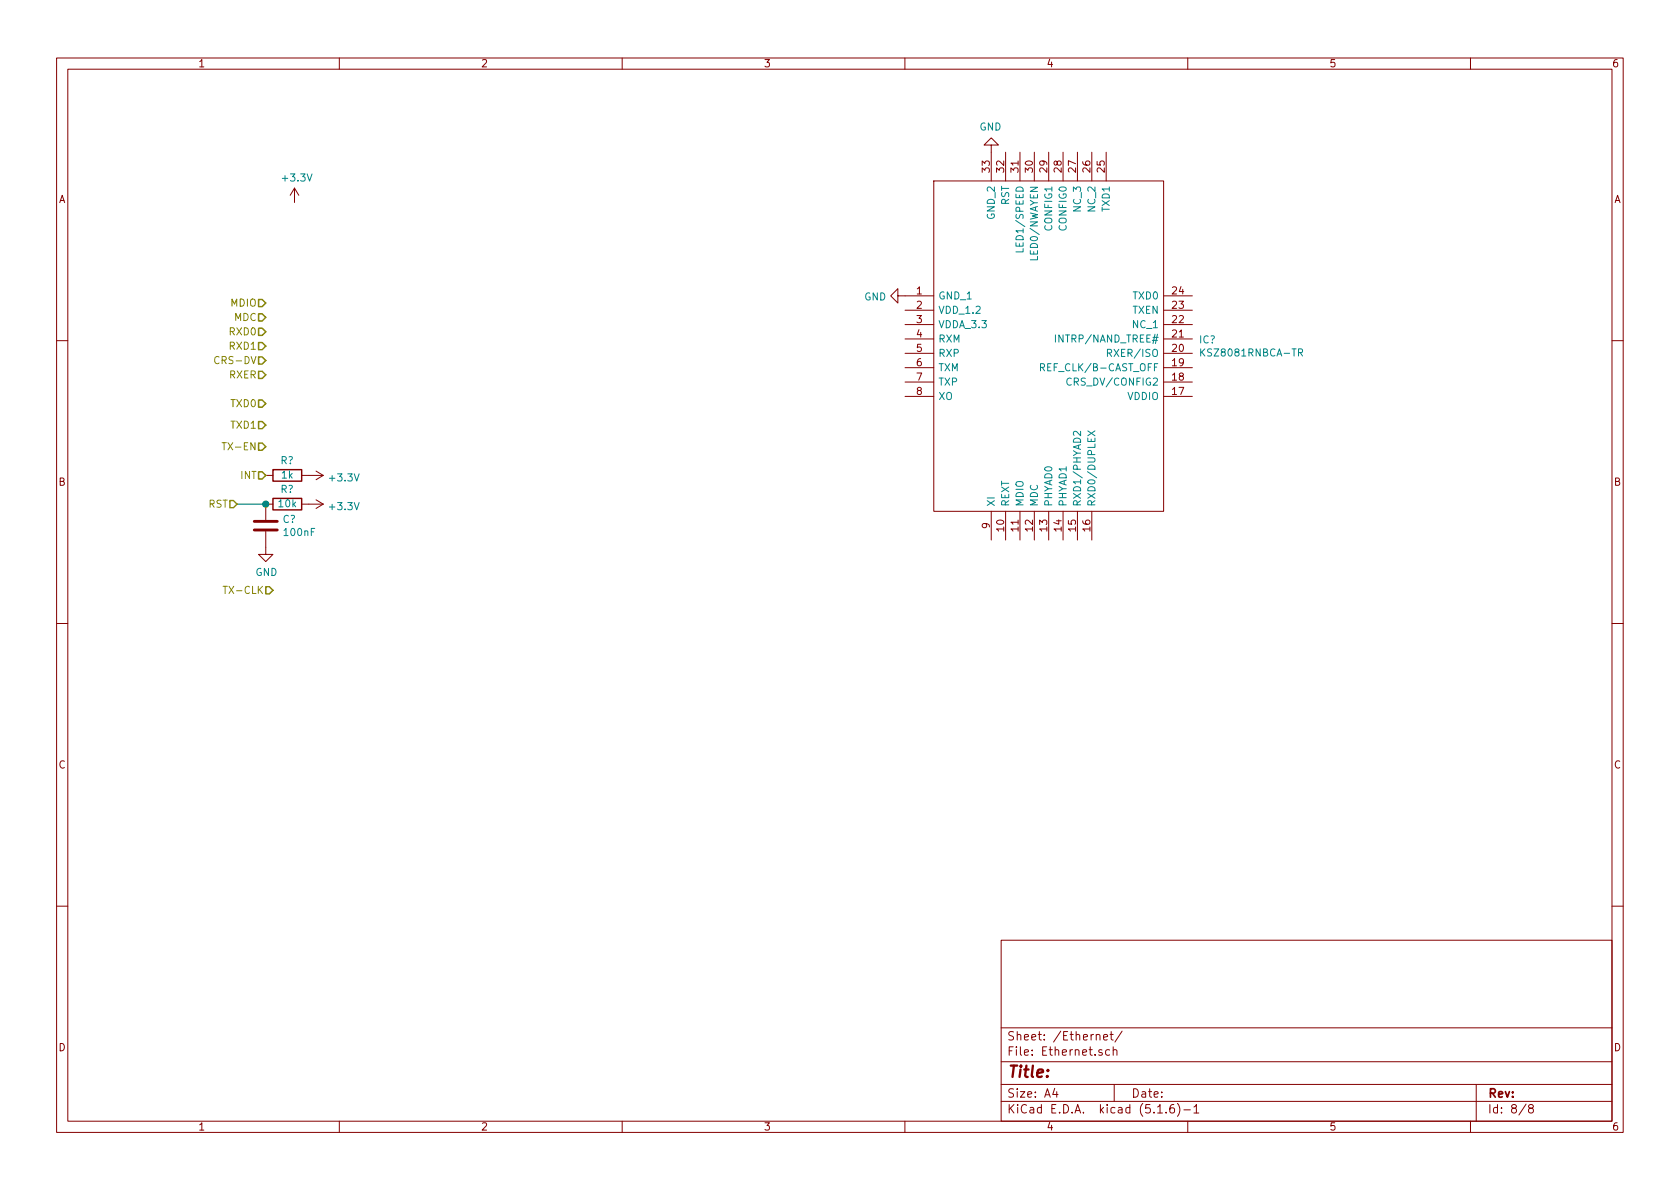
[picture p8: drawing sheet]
<svg xmlns="http://www.w3.org/2000/svg" width="297mm" height="210mm" viewBox="0 0 297 210" stroke-linecap="round" stroke-linejoin="round" font-family="sans-serif">
<g fill="none" stroke="#840000" stroke-width=".18">
<path d="M10 10.3h277v189.9h-277zM12 12.2h273v186.1h-273zM60 10.3v1.9M110 10.3v1.9M160 10.3v1.9M210 10.3v1.9M260 10.3v1.9M52.1 33.3l-.8 1.2M52.1 33.3v2.5M52.1 33.3l.7 1.2M165.1 32h40.6v58.4h-40.6zM175.3 25.6h1.2l-1.2-1.2-1.3 1.2h1.3v6.4"/>
<path d="M177.8 26.9v5.1M180.3 26.9v5.1M182.9 26.9v5.1M185.4 26.9v5.1M188 26.9v5.1M190.5 26.9v5.1M193 26.9v5.1M195.6 26.9v5.1M158.7 52.3v-1.3l-1.2 1.3 1.2 1.3v-1.3h6.4M160 54.9h5.1M160 57.4h5.1M160 59.9h5.1"/>
<path d="M205.7 52.3h5.1M205.7 54.9h5.1M205.7 57.4h5.1M205.7 59.9h5.1M10 60.2h2M160 62.5h5.1M160 65h5.1M160 67.6h5.1M160 70.1h5.1M205.7 62.5h5.1M205.7 65h5.1M205.7 67.6h5.1"/>
<path d="M205.7 70.1h5.1M285 60.2h2M47 94v4h1.3l-1.3 1.3-1.3-1.3h1.3M47 84.1h1.3M48.3 89.1h-1.3v2.8M53.3 89.1h3.8M53.3 84.1h3.8M55.9 88.4l1.2 .7M55.9 83.3l1.2 .8M57.1 89.1l-1.2 .8M57.1 84.1l-1.2 .7M175.3 90.4v5.1"/>
<path d="M177.8 90.4v5.1M180.3 90.4v5.1M182.9 90.4v5.1M185.4 90.4v5.1M188 90.4v5.1M190.5 90.4v5.1M193 90.4v5.1M10 110.3h2M285 110.3h2M10 160.2h2M177 166.3h108v32h-108zM285 160.2h2"/>
<path d="M60 198.3v1.9M110 198.3v1.9M160 198.3v1.9M177 194.8h108M177 191.8h108M177 187.8h108M177 181.8h108M186.5 192.5l-.4 1h1M186.8 193v1M193.8 183.1l.1-.1a.37 .37 0 0 1 .6 .1v.8M194.8 185.7a.37 .37 0 0 0-.5 .1v.2l.5 .2 .1 .1-.2 .3-.4-.1M195.1 183.4l.7-.1v-.3l-.5-.1-.2 .2 .1 .7h.6"/>
<path d="M196.2 185.7l-.4-.1-.3 .3 .1 .6 .2 .1 .4-.1M196.3 182.9h.5M196.5 182.4v1.3l.3 .2M196.8 185.7h.1a.37 .37 0 0 1 .6 .1v.8M196.8 185.1v1.5M197 191.8v3M198.4 182.3l-1.3 2M204.7 196.8h.8M206.2 196.7v.1M207.5 195.3a.59 .59 0 0 0-.7 .7v.5l.2 .2 .4 .1 .2-.1 .1-.5-.2-.2-.4-.1-.3 .3M208.2 195.1a1.71 1.71 0 0 1 0 2.3M209.3 196.3h1.2"/>
<path d="M210 198.3v1.9M211.1 195.8l.4-.5v1.5M211.1 196.8h.9M260 198.3v1.9M261 191.8v6.5M269.8 195.2l-1.2 2M270.6 196l-.3-.2v-.2l.3-.3h.2l.3 .3-.1 .2-.6 .2a.48 .48 0 0 0-.1 .7l.3 .1 .4-.1a.48 .48 0 0 0-.2-.7"/>
</g>
<path d="M45 93.7h4M45 92.2h4" fill="none" stroke="#840000" stroke-width=".51"/>
<path d="M48.3 88.1h5v2.1h-5zM48.3 83.1h5v2h-5z" fill="none" stroke="#840000" stroke-width=".25"/>
<g fill="none" stroke="#008484" stroke-width=".18">
<path d="M180.9 44v.5h-1.3M186.6 59.2v1.3M184 65l.6-.1v-.5l-.1-.1h-.5v1.3M184.3 65l.4 .6M189.4 67a.6 .6 0 0 0-.8 .4 .6 .6 0 0 0 .6 .7l.2-.1M191.1 76.3v.8l-.8-.8h-.2l-.3 .2 .1 .5M192.3 76.2l1.3 .9M193.6 76.2l-1.3 .9M195.8 62.4l.7-.1v-.4l-.7-.1v1.2M212.3 61.7v1.3M213 61.7l-.7 .7M229.6 62.4l.6-.1 .1-.5-.2-.1h-.5v1.3"/>
<path d="M229.9 62.4l.4 .6"/>
</g>
<path d="M41.9 89.1h5.1" fill="none" stroke="#008400" stroke-width=".18"/>
<path d="M38.7 63.2a.51 .51 0 0 0-.6 0 .51 .51 0 0 0-.2 .6 .46 .46 0 0 0 .3 .5 .46 .46 0 0 0 .5-.1M39.3 78.3h.7M39.4 103.7h.8" fill="none" stroke="#848400" stroke-width=".18"/>
<path d="M45.7 58h.7l.6 .7-.6 .6h-.7zM45.7 55.5h.7l.6 .6-.6 .7h-.7zM45.7 53h.7l.6 .6-.6 .6h-.7zM45.7 78.4h.7l.6 .6-.6 .6h-.7zM45.7 74.5h.7l.6 .7-.6 .6h-.7zM45.7 70.7h.7l.6 .7-.6 .6h-.7zM45.7 65.7h.7l.6 .6-.6 .6h-.7zM45.7 63.1h.7l.6 .6-.6 .7h-.7zM45.7 60.6h.7l.6 .6-.6 .6h-.7zM40.6 88.5h.7l.6 .6-.6 .7h-.7zM45.7 83.4h.7l.6 .7-.6 .6h-.7zM47 103.8h.6l.7 .6-.7 .6h-.6z" fill="none" stroke="#848400" stroke-width=".25"/>
<circle cx="47" cy="89.1" r=".51" fill="#008400" stroke="#008400" stroke-width=".25"/>
<text font-size="2.8" fill="#840000" x="178" y="190.5">Title:</text>
<g font-size="2.1" fill="#840000">
<text x="178" y="184">Sheet: /Ethernet/</text>
<text x="178" y="186.7">File: Ethernet.sch</text>
<text x="178" y="196.9">KiCad E.D.A. kicad (5.1.6)-1</text>
<text x="178" y="194.1">Size: A4</text>
<text x="200" y="194.1">Date:</text>
<text x="263" y="194.1">Rev:</text>
<text x="263" y="196.9">Id: 8/8</text>
</g>
<g font-size="1.8" fill="#840000">
<text x="35" y="11.9">1</text>
<text x="85" y="11.9">2</text>
<text x="135" y="11.9">3</text>
<text x="185" y="11.9">4</text>
<text x="235" y="11.9">5</text>
<text x="285" y="11.9">6</text>
<text x="10.4" y="35.9">A</text>
<text x="175" y="30.4" transform="rotate(-90 175 30.4)">33</text>
<text x="177.5" y="30.4" transform="rotate(-90 177.5 30.4)">32</text>
<text x="180.1" y="30.4" transform="rotate(-90 180.1 30.4)">31</text>
<text x="182.6" y="30.4" transform="rotate(-90 182.6 30.4)">30</text>
<text x="185.2" y="30.4" transform="rotate(-90 185.2 30.4)">29</text>
<text x="187.7" y="30.4" transform="rotate(-90 187.7 30.4)">28</text>
<text x="190.2" y="30.4" transform="rotate(-90 190.2 30.4)">27</text>
<text x="192.8" y="30.4" transform="rotate(-90 192.8 30.4)">26</text>
<text x="195.3" y="30.4" transform="rotate(-90 195.3 30.4)">25</text>
<text x="285.4" y="35.9">A</text>
<text x="162.1" y="52.1">1</text>
<text x="207.3" y="52.1">24</text>
<text x="162.1" y="54.6">2</text>
<text x="162.1" y="57.1">3</text>
<text x="162.1" y="59.7">4</text>
<text x="207.3" y="54.6">23</text>
<text x="207.3" y="57.1">22</text>
<text x="207.3" y="59.7">21</text>
<text x="162.1" y="62.2">5</text>
<text x="162.1" y="64.8">6</text>
<text x="207.3" y="62.2">20</text>
<text x="207.3" y="64.8">19</text>
<text x="162.1" y="67.3">7</text>
<text x="162.1" y="69.8">8</text>
<text x="207.3" y="67.3">18</text>
<text x="207.3" y="69.8">17</text>
<text x="10.4" y="85.9">B</text>
<text x="285.4" y="85.9">B</text>
<text x="175" y="93.4" transform="rotate(-90 175 93.4)">9</text>
<text x="177.5" y="93.9" transform="rotate(-90 177.5 93.9)">10</text>
<text x="180.1" y="93.9" transform="rotate(-90 180.1 93.9)">11</text>
<text x="182.6" y="93.9" transform="rotate(-90 182.6 93.9)">12</text>
<text x="185.2" y="93.9" transform="rotate(-90 185.2 93.9)">13</text>
<text x="187.7" y="93.9" transform="rotate(-90 187.7 93.9)">14</text>
<text x="190.2" y="93.9" transform="rotate(-90 190.2 93.9)">15</text>
<text x="192.8" y="93.9" transform="rotate(-90 192.8 93.9)">16</text>
<text x="10.4" y="135.9">C</text>
<text x="285.4" y="135.9">C</text>
<text x="10.4" y="185.9">D</text>
<text x="285.4" y="185.9">D</text>
<text x="35" y="199.9">1</text>
<text x="85" y="199.9">2</text>
<text x="135" y="199.9">3</text>
<text x="185" y="199.9">4</text>
<text x="235" y="199.9">5</text>
<text x="285" y="199.9">6</text>
</g>
<g font-size="1.8" fill="#008484">
<text x="173.2" y="23.1">GND</text>
<text x="50.1" y="32.1">+3.3V</text>
<text x="175.9" y="38.7" transform="rotate(-90 175.9 38.7)">GND_2</text>
<text x="178.4" y="36.3" transform="rotate(-90 178.4 36.3)">RST</text>
<text x="186.1" y="40.6" transform="rotate(-90 186.1 40.6)">CONFIG1</text>
<text x="188.6" y="40.6" transform="rotate(-90 188.6 40.6)">CONFIG0</text>
<text x="191.1" y="37.3" transform="rotate(-90 191.1 37.3)">NC_3</text>
<text x="193.7" y="37.3" transform="rotate(-90 193.7 37.3)">NC_2</text>
<text x="196.2" y="37.3" transform="rotate(-90 196.2 37.3)">TXD1</text>
<text x="181" y="43.8" transform="rotate(-90 181 43.8)">LED1/SPEED</text>
<text x="183.5" y="45.6" transform="rotate(-90 183.5 45.6)">LED0/NWAYEN</text>
<text x="152.8" y="53.1">GND</text>
<text x="165.9" y="53">GND_1</text>
<text x="200.5" y="53">TXD0</text>
<text x="165.9" y="55.5">VDD_1.2</text>
<text x="165.9" y="58">VDDA_3.3</text>
<text x="200.3" y="55.5">TXEN</text>
<text x="200.5" y="58">NC_1</text>
<text x="165.9" y="60.6">RXM</text>
<text x="165.9" y="63.1">RXP</text>
<text x="165.9" y="65.7">TXM</text>
<text x="185.1" y="65.7">REF_CLK/B-CAST_OFF</text>
<text x="187.4" y="60.6">INTRP/NAND_TREE#</text>
<text x="196.5" y="63.1">RXER/ISO</text>
<text x="212.1" y="60.7">IC?</text>
<text x="212.9" y="63">KSZ8081RNBCA-TR</text>
<text x="165.9" y="68.2">TXP</text>
<text x="165.9" y="70.7">XO</text>
<text x="189.5" y="68.2">CRS_DV/CONFIG2</text>
<text x="199.4" y="70.7">VDDIO</text>
<text x="49.6" y="82.1">R?</text>
<text x="49.3" y="89.7">10k</text>
<text x="49.6" y="87.2">R?</text>
<text x="49.8" y="84.6">1k</text>
<text x="58.4" y="85.1">+3.3V</text>
<text x="175.9" y="89.7" transform="rotate(-90 175.9 89.7)">XI</text>
<text x="178.4" y="89.7" transform="rotate(-90 178.4 89.7)">REXT</text>
<text x="181" y="89.7" transform="rotate(-90 181 89.7)">MDIO</text>
<text x="183.5" y="89.7" transform="rotate(-90 183.5 89.7)">MDC</text>
<text x="186.1" y="89.7" transform="rotate(-90 186.1 89.7)">PHYAD0</text>
<text x="188.6" y="89.7" transform="rotate(-90 188.6 89.7)">PHYAD1</text>
<text x="191.1" y="89.7" transform="rotate(-90 191.1 89.7)">RXD1/PHYAD2</text>
<text x="193.7" y="89.7" transform="rotate(-90 193.7 89.7)">RXD0/DUPLEX</text>
<text x="50" y="92.5">C?</text>
<text x="50.4" y="94.8">100nF</text>
<text x="58.4" y="90.2">+3.3V</text>
<text x="45.2" y="101.8">GND</text>
</g>
<g font-size="1.8" fill="#848400">
<text x="40.7" y="59.3">RXD0</text>
<text x="40.8" y="54.2">MDIO</text>
<text x="41.4" y="56.8">MDC</text>
<text x="38.7" y="64.4">CRS-DV</text>
<text x="40.7" y="61.8">RXD1</text>
<text x="40.6" y="66.9">RXER</text>
<text x="40.9" y="75.8">TXD1</text>
<text x="40.9" y="72">TXD0</text>
<text x="40.2" y="79.6">TX-EN</text>
<text x="36.9" y="89.8">RST</text>
<text x="42.6" y="84.7">INT</text>
<text x="40.3" y="105">TX-CLK</text>
</g>
</svg>
